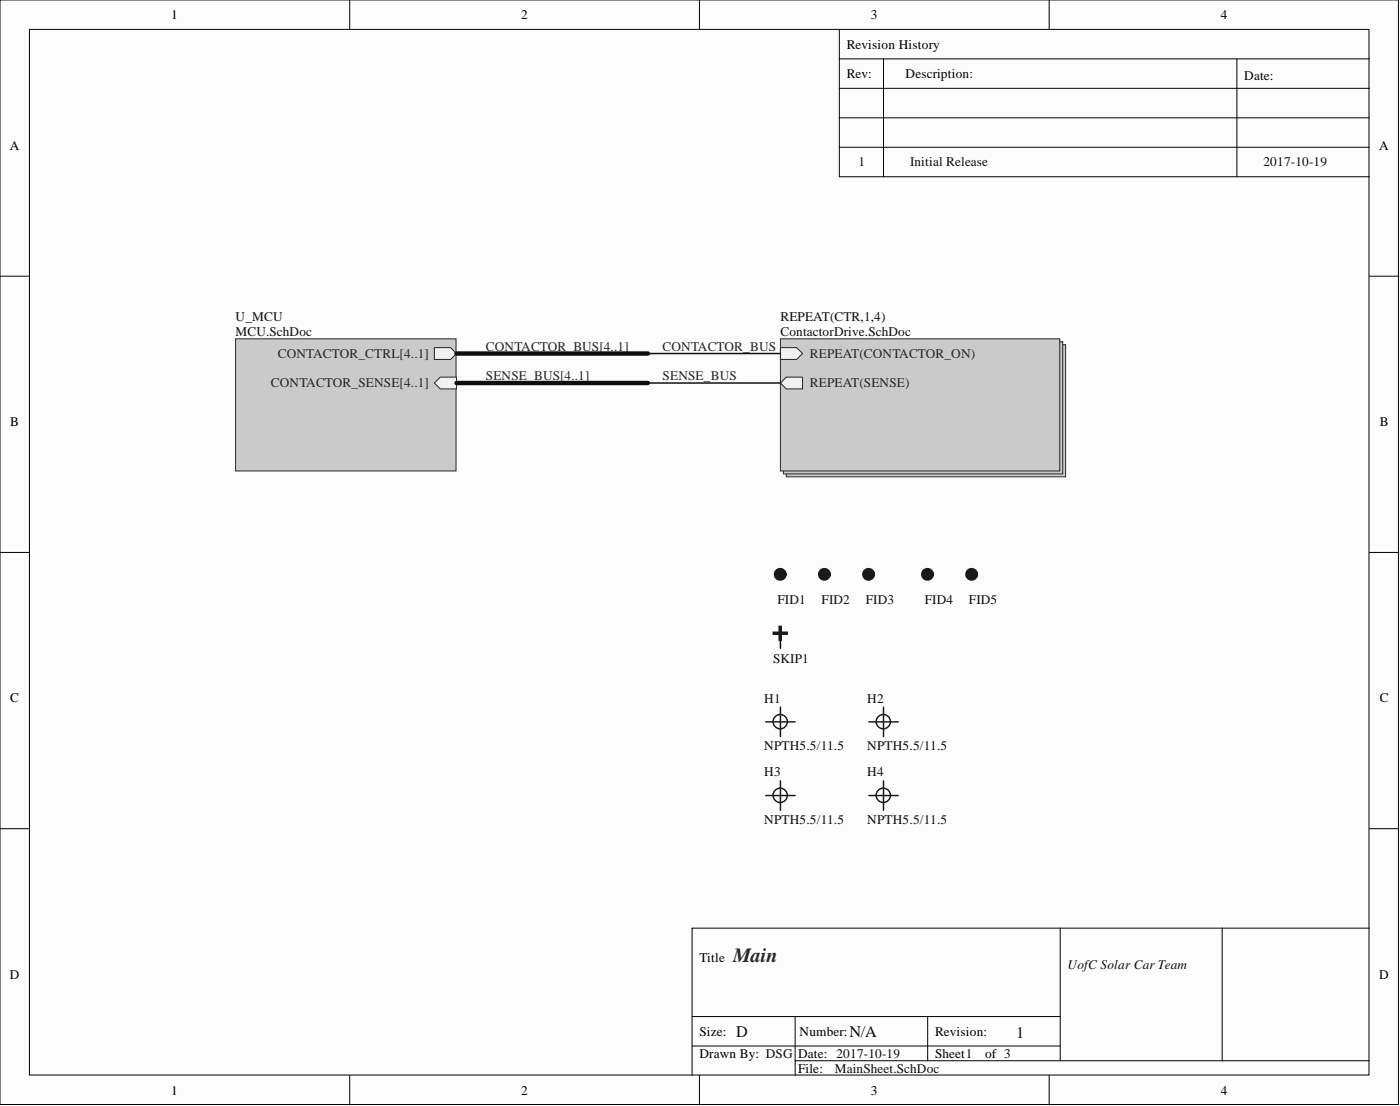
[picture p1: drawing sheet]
<svg xmlns="http://www.w3.org/2000/svg" width="241mm" height="190mm" viewBox="0 0 241 190" stroke-linecap="round" stroke-linejoin="round" font-family="sans-serif">
<g fill="#fcfcfc" stroke="#000" stroke-width=".17">
<path d="M0 0h241v190.2h-241z"/>
<path d="M5.1 5.1h230.9v180.1h-230.9z"/>
</g>
<g fill="none" stroke="#000" stroke-width=".17">
<path d="M60.3 0v5.1M120.6 0v5.1M180.8 0v5.1M144.7 10.1h91.3M144.7 15.2h91.3M144.7 5.1v25.3h91.3M152.3 10.1v20.3M213.2 10.1v20.3M144.7 20.3h91.3M144.7 25.4h91.3M0 47.6h5.1M236 47.6h5.1"/>
<path d="M0 95.2h5.1M236 95.2h5.1M0 142.7h5.1M182.7 159.9v22.8M210.7 159.9h-91.4v25.3M236 159.9h-25.3v22.8M236 142.7h5.1M119.3 175.1h63.4M137.1 175.1v10.1M159.9 175.1v7.6M60.3 185.2v5.1M119.3 180.2h63.4"/>
<path d="M120.6 185.2v5.1M137.1 182.7h98.9M180.8 185.2v5.1"/>
</g>
<g fill="#cacaca" stroke="#262626" stroke-width=".17">
<path d="M135.5 59.4h48.2v22.7h-48.2z"/>
<path d="M135 58.9h48.2v22.7h-48.2z"/>
<path d="M134.5 58.4h48.2v22.7h-48.2z"/>
</g>
<path d="M134.5 59.9h2.8l1 1-1 1h-2.8z" fill-rule="evenodd" fill="#f0f0f0"/>
<path d="M134.5 59.9h2.8l1 1-1 1h-2.8z" fill="none" stroke="#262626" stroke-width=".17"/>
<path d="M134.5 66l1-1h2.8v2h-2.8z" fill-rule="evenodd" fill="#f0f0f0"/>
<path d="M134.5 66l1-1h2.8v2h-2.8z" fill="none" stroke="#262626" stroke-width=".17"/>
<path d="M40.6 58.4h38v22.7h-38z" fill="#cacaca" stroke="#262626" stroke-width=".17"/>
<path d="M74.9 66l1-1h2.8v2h-2.8z" fill-rule="evenodd" fill="#f0f0f0"/>
<path d="M74.9 66l1-1h2.8v2h-2.8z" fill="none" stroke="#262626" stroke-width=".17"/>
<path d="M74.9 59.9h2.8l1 1-1 1h-2.8z" fill-rule="evenodd" fill="#f0f0f0"/>
<path d="M74.9 59.9h2.8l1 1-1 1h-2.8z" fill="none" stroke="#262626" stroke-width=".17"/>
<g fill="none" stroke="#1c1c1c" stroke-width="1.3">
<circle cx="134.5" cy="98.9" r=".47"/>
<circle cx="142.1" cy="98.9" r=".47"/>
<circle cx="149.7" cy="98.9" r=".47"/>
<circle cx="159.9" cy="98.9" r=".47"/>
<circle cx="167.5" cy="98.9" r=".47"/>
</g>
<path d="M134.5 109.1v2.5" fill="none" stroke="#000" stroke-width=".25"/>
<g fill="#1c1c1c" stroke="#1c1c1c" stroke-width=".17">
<path d="M134.3 107.8h.4v2.5h-.4z"/>
<path d="M133.2 108.9h2.5v.4h-2.5z"/>
</g>
<path d="M111.7 60.9h22.8M111.7 66h22.8" fill="none" stroke="#0e0e0e" stroke-width=".25"/>
<path d="M78.7 60.9h33M78.7 66h33" fill="none" stroke="#0e0e0e" stroke-width=".76"/>
<g fill="none" stroke="#1c1c1c" stroke-width=".25">
<path d="M132 124.3h5.1M132 137h5.1M134.5 121.8v5.1M134.5 134.5v5.1M149.7 124.3h5.1M149.7 137h5.1M152.3 121.8v5.1M152.3 134.5v5.1"/>
<circle cx="134.5" cy="137" r="1.23"/>
<circle cx="134.5" cy="124.3" r="1.23"/>
<circle cx="152.2" cy="137" r="1.23"/>
<circle cx="152.2" cy="124.3" r="1.23"/>
</g>
<text font-size="3.5" fill="#262626" x="126.4" y="165.7">Main</text>
<g font-size="2.8" fill="#0e0e0e">
<text x="126.9" y="178.6">D</text>
<text x="146.4" y="178.6">N/A</text>
<text x="175.1" y="178.8">1</text>
</g>
<g font-size="2.3">
<text x="29.5" y="3.3">1</text>
<text x="89.8" y="3.3">2</text>
<text x="150.1" y="3.3">3</text>
<text x="210.4" y="3.3">4</text>
<text x="145.9" y="8.4">Revision History</text>
<text x="145.9" y="13.4">Rev:</text>
<text x="156.1" y="13.4">Description:</text>
<text x="214.5" y="13.7">Date:</text>
<text x="1.7" y="25.8">A</text>
<text x="237.7" y="25.8">A</text>
<text x="1.8" y="73.4">B</text>
<text x="237.8" y="73.4">B</text>
<text x="1.8" y="121">C</text>
<text x="237.8" y="121">C</text>
<text x="120.6" y="165.7">Title</text>
<text x="1.7" y="168.6">D</text>
<text x="237.7" y="168.6">D</text>
<text x="120.6" y="178.4">Size:</text>
<text x="137.8" y="178.4">Number:</text>
<text x="161.2" y="178.4">Revision:</text>
<text x="120.6" y="182.2">Drawn By: DSG</text>
<text x="137.6" y="184.7">File:</text>
<text x="137.6" y="182.2">Date: 2017-10-19</text>
<text x="161.2" y="182.2">Sheet1</text>
<text x="169.8" y="182.2">of 3</text>
<text x="29.5" y="188.5">1</text>
<text x="89.8" y="188.5">2</text>
<text x="150.1" y="188.5">3</text>
<text x="210.4" y="188.5">4</text>
</g>
<g font-size="2.3" fill="#0e0e0e">
<text x="148" y="28.7">1</text>
<text x="156.8" y="28.7">Initial Release</text>
<text x="217.8" y="28.7">2017-10-19</text>
<text x="40.6" y="55.3">U_MCU</text>
<text x="40.6" y="57.9">MCU.SchDoc</text>
<text x="134.5" y="55.3">REPEAT(CTR,1,4)</text>
<text x="134.5" y="57.9">ContactorDrive.SchDoc</text>
<text x="134" y="104">FID1</text>
<text x="141.6" y="104">FID2</text>
<text x="149.2" y="104">FID3</text>
<text x="159.4" y="104">FID4</text>
<text x="167" y="104">FID5</text>
<text x="133.2" y="114.2">SKIP1</text>
<text x="131.7" y="121">H1</text>
<text x="149.5" y="121">H2</text>
<text x="131.7" y="129.2">NPTH5.5/11.5</text>
<text x="149.5" y="129.2">NPTH5.5/11.5</text>
<text x="131.7" y="133.7">H3</text>
<text x="149.5" y="133.7">H4</text>
<text x="131.7" y="141.8">NPTH5.5/11.5</text>
<text x="149.5" y="141.8">NPTH5.5/11.5</text>
<text x="184" y="167">UofC Solar Car Team</text>
<text x="143.9" y="184.7">MainSheet.SchDoc</text>
</g>
<g font-size="2.3" fill="#262626">
<text x="47.9" y="61.7">CONTACTOR_CTRL[4..1]</text>
<text x="83.8" y="60.4">CONTACTOR_BUS[4..1]</text>
<text x="83.8" y="65.5">SENSE_BUS[4..1]</text>
<text x="114.2" y="60.4">CONTACTOR_BUS</text>
<text x="114.2" y="65.5">SENSE_BUS</text>
<text x="139.6" y="61.7">REPEAT(CONTACTOR_ON)</text>
<text x="46.7" y="66.7">CONTACTOR_SENSE[4..1]</text>
<text x="139.6" y="66.7">REPEAT(SENSE)</text>
</g>
</svg>
